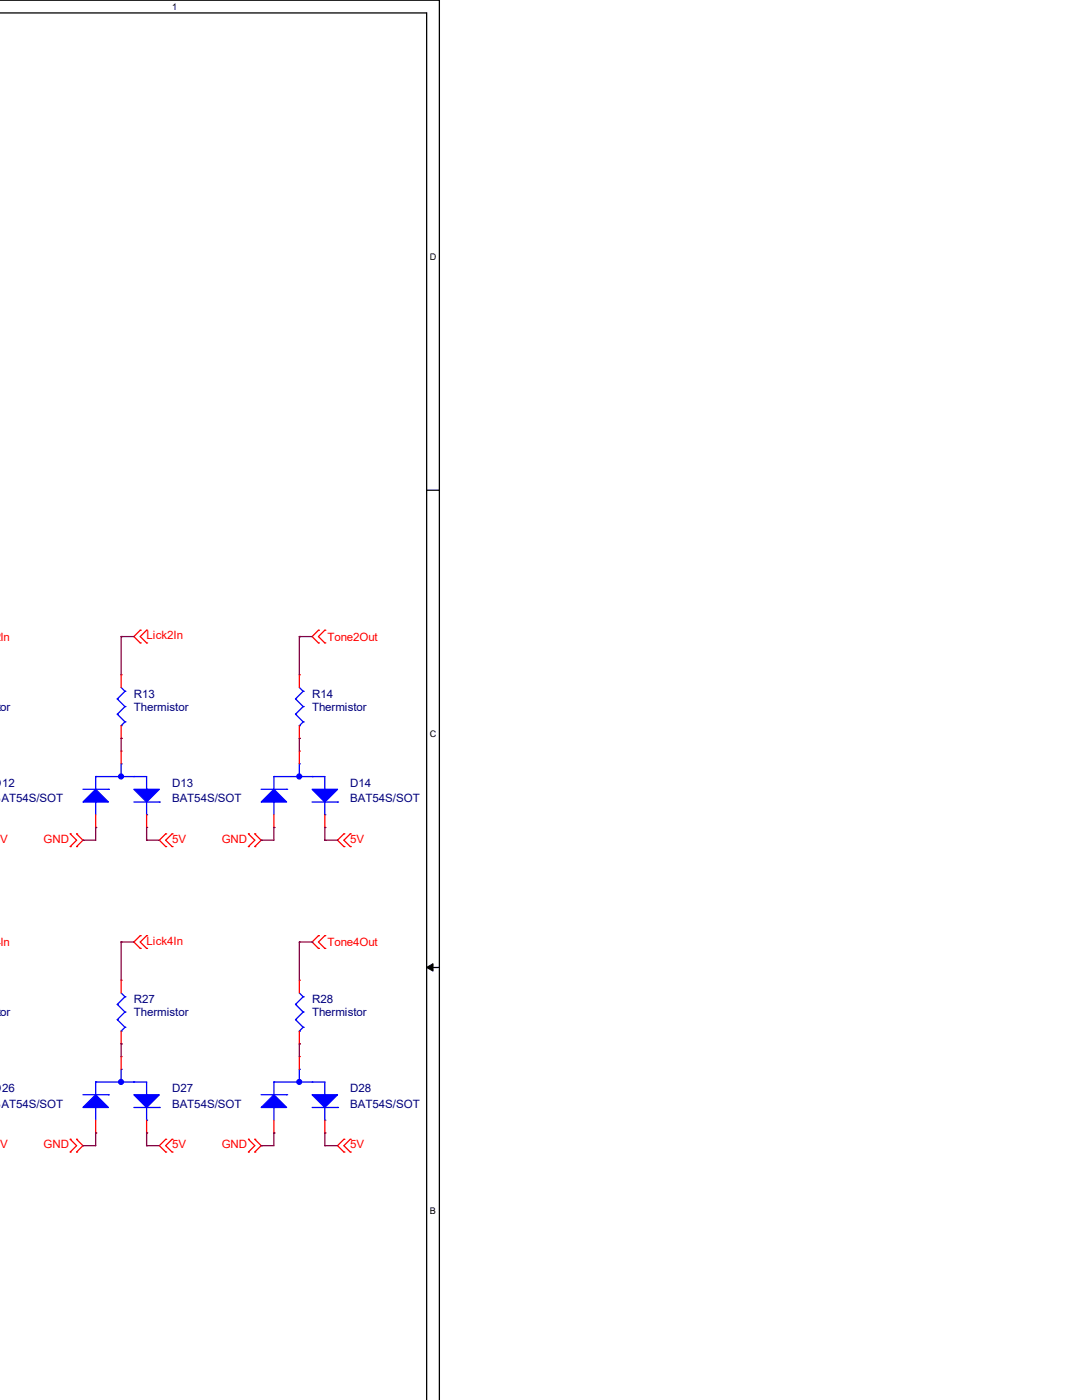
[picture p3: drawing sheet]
<svg xmlns="http://www.w3.org/2000/svg" width="216mm" height="279mm" viewBox="0 0 216 279" stroke-linecap="round" stroke-linejoin="round" font-family="sans-serif">
<path d="M-.1 0h87.8v279.4M-.1 2.6h85.2v276.8" fill="none" stroke="#000" stroke-width=".25"/>
<g fill="#fff">
<path d="M34.3 .3h1v2h-1z"/>
<path d="M85.8 50.2h1.2v2h-1.2z"/>
<path d="M85.8 145.5h1.2v1.9h-1.2z"/>
</g>
<path d="M85.1 97.8h2.6" fill="none" stroke="#000" stroke-width=".25"/>
<path d="M85.8 240.7h1.2v2h-1.2z" fill="#fff"/>
<path d="M85.1 193.1h2.6" fill="none" stroke="#000" stroke-width=".25"/>
<path d="M85.1 193.1l1.3-.8v1.5z" fill="#000" stroke="#000" stroke-width=".2"/>
<g fill="none" stroke="#f00" stroke-width=".25">
<path d="M24.2 134.7h.1M24.2 134.7v2.5M28 125.8h.1M28 128.3h.1M28 125.8l-1.3 1.2 1.3 1.3M29.3 128.3h.1M29.3 125.8h.1M29.3 125.8l-1.3 1.2 1.3 1.3M59.7 134.7h.1M59.7 134.7v2.5M63.5 125.8h.1M63.5 128.3h.1"/>
<path d="M63.5 125.8l-1.2 1.2 1.2 1.3M64.8 128.3h.1M64.8 125.8h.1M64.8 125.8l-1.3 1.2 1.3 1.3M24.2 149.9h.1M24.2 147.4h.1M24.2 144.8v2.6M24.2 149.9v2.5M59.7 147.4h.1M59.7 149.9h.1M59.7 144.8v2.6M59.7 149.9v2.5"/>
<path d="M14 166.4h.1M14 169h.1M14 166.4l1.3 1.3-1.3 1.3M15.3 169h.1M15.3 166.4h.1M15.3 166.4l1.3 1.3-1.3 1.3M19.1 165.1h.1M19.1 162.6v2.5M29.3 165.1h.1M29.3 162.6v2.5M33.1 166.4h.1M33.1 169h.1"/>
<path d="M33.1 166.4l-1.3 1.3 1.3 1.3M34.3 169h.1M34.3 166.4h.1M34.3 166.4l-1.2 1.3 1.2 1.3M49.6 166.4h.1M49.6 169h.1M49.6 166.4l1.2 1.3-1.2 1.3M50.8 169h.1M50.8 166.4h.1M50.8 166.4l1.3 1.3-1.3 1.3M54.7 165.1h.1M54.7 162.6v2.5"/>
<path d="M64.8 165.1h.1M64.8 162.6v2.5M68.6 166.4h.1M68.6 169h.1M68.6 166.4l-1.2 1.3 1.2 1.3M69.9 169h.1M69.9 166.4h.1M69.9 166.4l-1.3 1.3 1.3 1.3M24.2 195.6h.1M24.2 195.6v2.6M28 186.7h.1M28 189.3h.1"/>
<path d="M28 186.7l-1.3 1.3 1.3 1.3M29.3 189.3h.1M29.3 186.7h.1M29.3 186.7l-1.3 1.3 1.3 1.3M59.7 195.6h.1M59.7 195.6v2.6M63.5 186.7h.1M63.5 189.3h.1M63.5 186.7l-1.2 1.3 1.2 1.3M64.8 189.3h.1M64.8 186.7h.1M64.8 186.7l-1.3 1.3 1.3 1.3"/>
<path d="M24.2 208.3h.1M24.2 210.9h.1M24.2 205.8v2.5M24.2 210.9v2.5M59.7 208.3h.1M59.7 210.9h.1M59.7 205.8v2.5M59.7 210.9v2.5M14 227.4h.1M14 229.9h.1M14 227.4l1.3 1.2-1.3 1.3M15.3 229.9h.1"/>
<path d="M15.3 227.4h.1M15.3 227.4l1.3 1.2-1.3 1.3M19.1 226.1h.1M19.1 223.6v2.5M29.3 226.1h.1M29.3 223.6v2.5M33.1 227.4h.1M33.1 229.9h.1M33.1 227.4l-1.3 1.2 1.3 1.3M34.3 229.9h.1M34.3 227.4h.1M34.3 227.4l-1.2 1.2 1.2 1.3"/>
<path d="M49.6 227.4h.1M49.6 229.9h.1M49.6 227.4l1.2 1.2-1.2 1.3M50.8 229.9h.1M50.8 227.4h.1M50.8 227.4l1.3 1.2-1.3 1.3M54.7 226.1h.1M54.7 223.6v2.5M64.8 226.1h.1M64.8 223.6v2.5M68.6 227.4h.1M68.6 229.9h.1"/>
<path d="M68.6 227.4l-1.2 1.2 1.2 1.3M69.9 229.9h.1M69.9 227.4h.1M69.9 227.4l-1.3 1.2 1.3 1.3"/>
</g>
<g fill="none" stroke="#00f" stroke-width=".25">
<path d="M23.4 139.5h.1M23.4 139.5l1.5 1.5M24.2 137.2l.7 .8M24.9 138h.1M24.9 138l-1.5 1.5M59 139.5h.1M59 139.5l1.5 1.5M59.7 137.2l.8 .8M60.5 138h.1M60.5 138l-1.5 1.5M16.6 157.5h5M19.1 155h.1"/>
<path d="M19.1 155v2.5M19.1 155h10.2v2.5M21.6 157.5h.1M23.4 142.5h.1M23.4 142.5l1.5 1.6M24.2 155h.1M24.2 152.4h.1M24.2 144.8h.1M24.2 152.4v2.6M24.9 141h.1M24.9 144.1h.1M24.9 141l-1.5 1.5"/>
<path d="M24.9 144.1l-.7 .7M26.7 155h.1M29.3 157.5h.1M52.1 157.5h5.1M54.7 155h.1M54.7 155h10.1v2.5M54.7 155v2.5M57.2 157.5h.1M59 142.5h.1M59 142.5l1.5 1.6M59.7 144.8h.1M59.7 155h.1"/>
<path d="M59.7 152.4h.1M59.7 152.4v2.6M60.5 141h.1M60.5 144.1h.1M60.5 141l-1.5 1.5M60.5 144.1l-.8 .7M62.3 155h.1M64.8 157.5h.1M19.1 160.1h.1M19.1 160.1v2.5M26.7 160.1h5.1M29.3 162.6h.1"/>
<path d="M29.3 160.1v2.5M31.8 160.1h.1M54.7 160.1h.1M54.7 160.1v2.5M62.3 160.1h5.1M64.8 162.6h.1M64.8 160.1v2.5M67.4 160.1h.1M24.2 198.2l.7 .7M24.9 198.9h.1M24.9 198.9l-1.5 1.5M59.7 198.2l.8 .7"/>
<path d="M60.5 198.9h.1M60.5 198.9l-1.5 1.5M16.6 218.5h5M19.1 215.9h.1M19.1 215.9v2.6M19.1 215.9h10.2v2.6M21.6 218.5h.1M23.4 200.4h.1M23.4 203.5h.1M23.4 200.4l1.5 1.6M23.4 203.5l1.5 1.5M24.2 205.8h.1"/>
<path d="M24.2 215.9h.1M24.2 213.4h.1M24.2 213.4v2.5M24.9 202h.1M24.9 205h.1M24.9 202l-1.5 1.5M24.9 205l-.7 .8M26.7 215.9h.1M29.3 218.5h.1M52.1 218.5h5.1M54.7 215.9h.1M54.7 215.9h10.1v2.6"/>
<path d="M54.7 215.9v2.6M57.2 218.5h.1M59 200.4h.1M59 203.5h.1M59 200.4l1.5 1.6M59 203.5l1.5 1.5M59.7 205.8h.1M59.7 215.9h.1M59.7 213.4h.1M59.7 213.4v2.5M60.5 202h.1M60.5 205h.1"/>
<path d="M60.5 202l-1.5 1.5M60.5 205l-.8 .8M62.3 215.9h.1M64.8 218.5h.1M19.1 221h.1M19.1 221v2.6M26.7 221h5.1M29.3 223.6h.1M29.3 221v2.6M31.8 221h.1M54.7 221h.1M54.7 221v2.6"/>
<path d="M62.3 221h5.1M64.8 223.6h.1M64.8 221v2.6M67.4 221h.1"/>
</g>
<g fill="#00f" stroke="#00f" stroke-width=".25">
<path d="M19.1 157.5l2.5 2.6h-5z" fill-rule="evenodd"/>
<path d="M26.7 157.5h5.1l-2.5 2.6z" fill-rule="evenodd"/>
<path d="M16.6 221l2.5-2.5 2.5 2.5z" fill-rule="evenodd"/>
<path d="M26.7 218.5h5.1l-2.5 2.5z" fill-rule="evenodd"/>
<path d="M54.7 157.5l2.5 2.6h-5.1z" fill-rule="evenodd"/>
<path d="M62.3 157.5h5.1l-2.6 2.6z" fill-rule="evenodd"/>
<path d="M52.1 221l2.6-2.5 2.5 2.5z" fill-rule="evenodd"/>
<path d="M62.3 218.5h5.1l-2.6 2.5z" fill-rule="evenodd"/>
<circle cx="24.2" cy="155" r=".49"/>
<circle cx="24.2" cy="215.9" r=".49"/>
<circle cx="59.7" cy="155" r=".49"/>
<circle cx="59.7" cy="215.9" r=".49"/>
</g>
<g fill="none" stroke="#800040" stroke-width=".25">
<path d="M24.2 127h.1M24.2 127v7.7M24.2 127h2.5M59.7 127h.1M59.7 127v7.7M59.7 127h2.6M24.2 147.4h.1M24.2 147.4v2.5M59.7 147.4h.1M59.7 147.4v2.5M16.6 167.7h.1M19.1 165.1h.1"/>
<path d="M19.1 165.1v2.6h-2.5M29.3 165.1h.1M29.3 167.7h.1M29.3 165.1v2.6M29.3 167.7h2.5M52.1 167.7h.1M54.7 165.1h.1M54.7 165.1v2.6h-2.6M64.8 165.1h.1M64.8 167.7h.1M64.8 167.7h2.6M64.8 165.1v2.6"/>
<path d="M24.2 188h.1M24.2 188v7.6M24.2 188h2.5M59.7 188h.1M59.7 188v7.6M59.7 188h2.6M62.3 188h.1M24.2 208.3h.1M24.2 208.3v2.6M59.7 208.3h.1M59.7 208.3v2.6M16.6 228.6h.1"/>
<path d="M19.1 226.1h.1M19.1 226.1v2.5h-2.5M29.3 226.1h.1M29.3 228.6h.1M29.3 226.1v2.5M29.3 228.6h2.5M52.1 228.6h.1M54.7 226.1h.1M54.7 226.1v2.5h-2.6M64.8 226.1h.1M64.8 228.6h.1M64.8 226.1v2.5"/>
<path d="M64.8 228.6h2.6"/>
</g>
<g font-size="2.3" fill="#f00">
<text x=".1" y="127.8">In</text>
<text x="29.3" y="127.6">Lick2In</text>
<text x="65.3" y="127.8">Tone2Out</text>
<text x="0" y="168.2">V</text>
<text x="8.7" y="168.2">GND</text>
<text x="34.3" y="168.2">5V</text>
<text x="44.2" y="168.2">GND</text>
<text x="69.9" y="168.2">5V</text>
<text x=".1" y="188.8">In</text>
<text x="29.3" y="188.6">Lick4In</text>
<text x="65.3" y="188.8">Tone4Out</text>
<text x="0" y="229.2">V</text>
<text x="8.7" y="229.2">GND</text>
<text x="34.3" y="229.2">5V</text>
<text x="44.2" y="229.2">GND</text>
<text x="69.9" y="229.2">5V</text>
</g>
<g font-size="2.3" fill="#000080">
<text x="-.6" y="141.8">tor</text>
<text x="26.7" y="139.3">R13</text>
<text x="26.7" y="141.8">Thermistor</text>
<text x="62.3" y="139.3">R14</text>
<text x="62.3" y="141.8">Thermistor</text>
<text x=".3" y="160.1">AT54S/SOT</text>
<text x=".4" y="157.1">12</text>
<text x="34.3" y="157.1">D13</text>
<text x="34.3" y="160.1">BAT54S/SOT</text>
<text x="69.9" y="157.1">D14</text>
<text x="69.9" y="160.1">BAT54S/SOT</text>
<text x="-.6" y="202.8">tor</text>
<text x="26.7" y="200.2">R27</text>
<text x="26.7" y="202.8">Thermistor</text>
<text x="62.3" y="200.2">R28</text>
<text x="62.3" y="202.8">Thermistor</text>
<text x=".3" y="221.1">AT54S/SOT</text>
<text x=".4" y="218">26</text>
<text x="34.3" y="218">D27</text>
<text x="34.3" y="221.1">BAT54S/SOT</text>
<text x="69.9" y="218">D28</text>
<text x="69.9" y="221.1">BAT54S/SOT</text>
</g>
<g font-size="1.8">
<text x="34.3" y="1.9">1</text>
<text x="85.8" y="51.8">D</text>
<text x="85.8" y="147.1">C</text>
<text x="85.8" y="242.3">B</text>
</g>
</svg>
